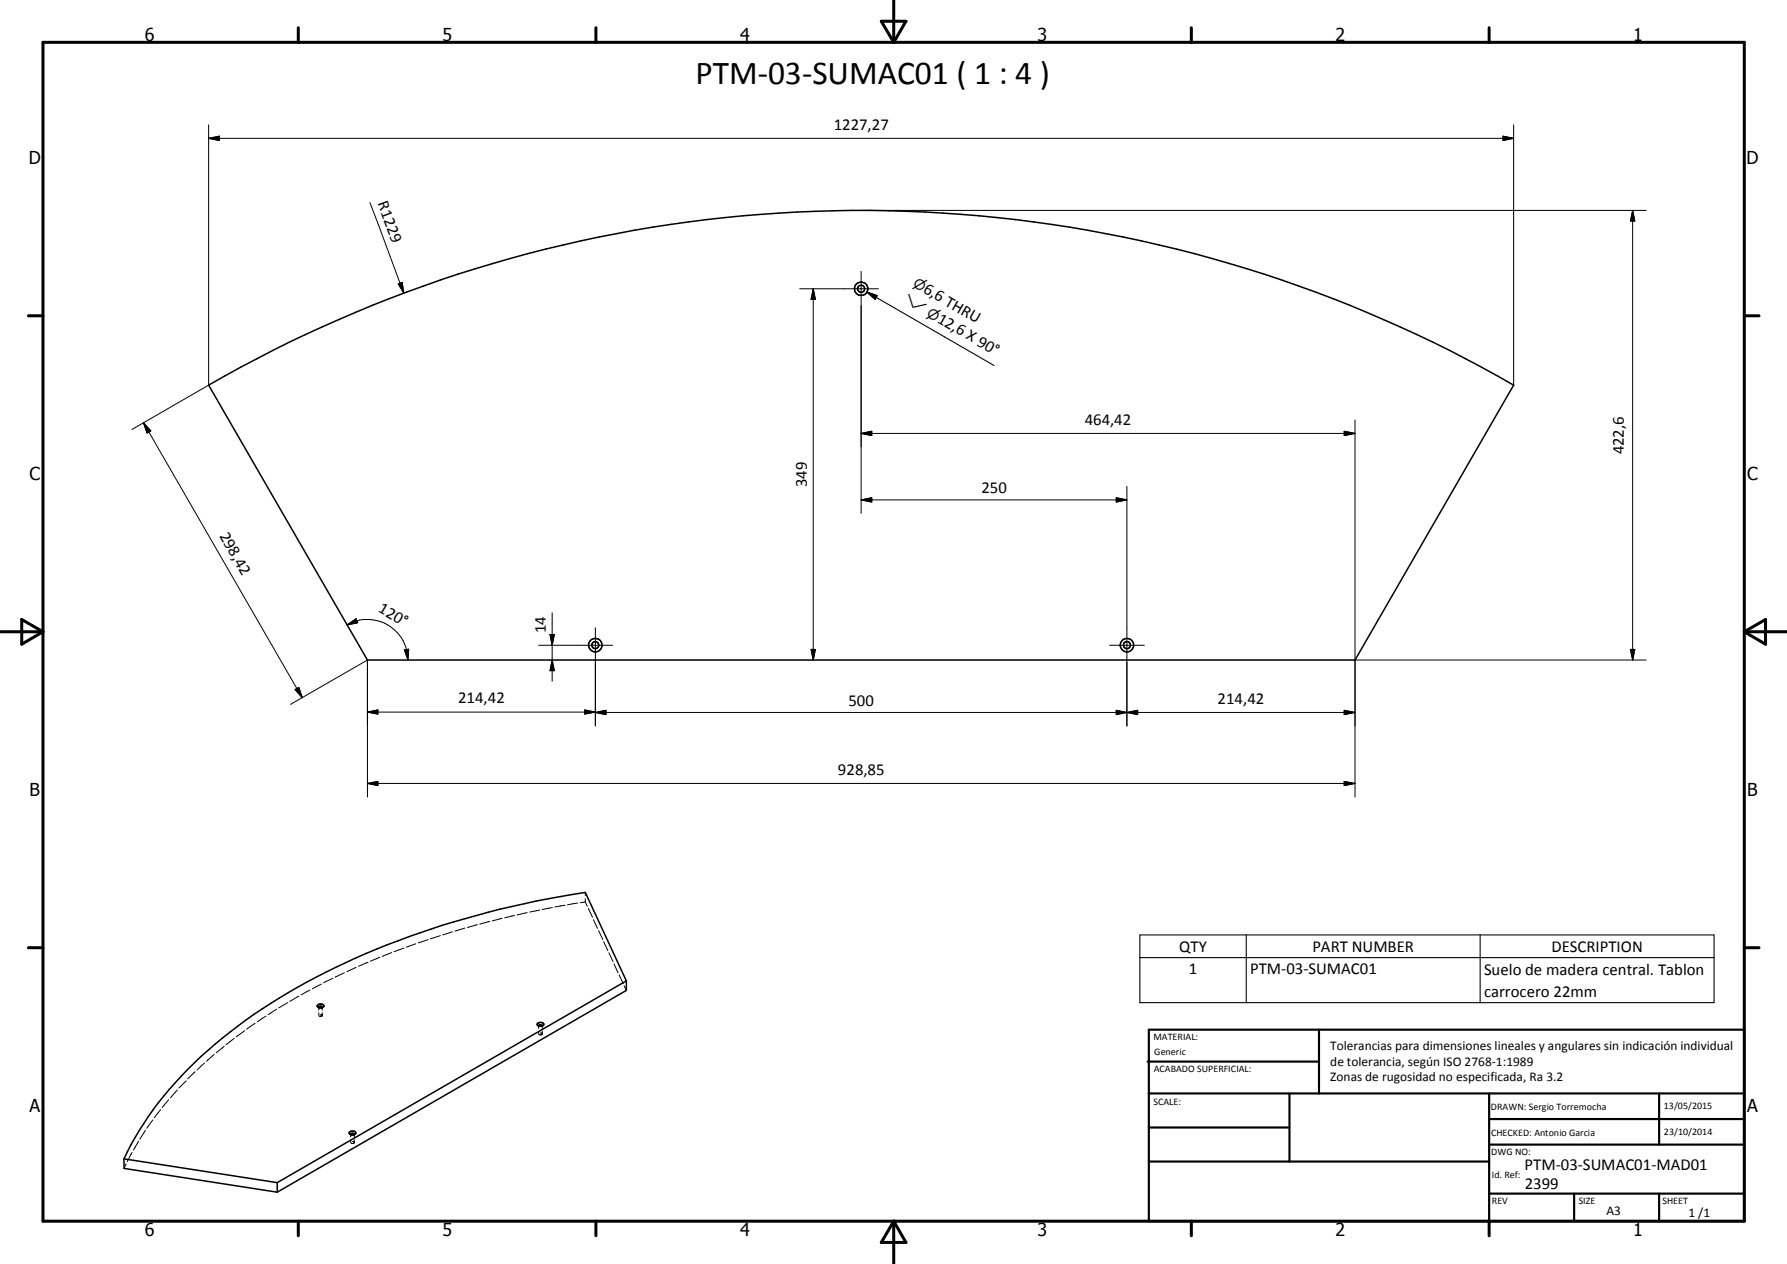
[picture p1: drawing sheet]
<svg xmlns="http://www.w3.org/2000/svg" width="420mm" height="297mm" viewBox="0 0 420 297" stroke-linecap="round" stroke-linejoin="round" font-family="sans-serif">
<g fill="none" stroke="#000" stroke-width=".35">
<path d="M49.1 90.5a307.2 307.2 0 0 1 306.8 0l-37.3 64.6h-232.2zM74.7 236.2a.91 .91 0 0 1 1.4 .2 .82 .82 0 0 1-.8 .5 .82 .82 0 0 1-.7-.6zM75 236.8l.2-.3h.4l.2 .3M147.3 230.5l-9.7-20.8a212.4 212.4 0 0 0-54 15.4 131.8 131.8 0 0 0-39.5 26.2 75 75 0 0 0-14.9 21M147.3 230.5v2.2l-82.1 47.5M147.3 230.5l-82.1 47.4M126.4 240.5a.87 .87 0 0 1 1.4 .3 .85 .85 0 0 1-.8 .4 .85 .85 0 0 1-.7-.6zM126.7 241.1l-.1-.1a.42 .42 0 0 1 .5-.2 .42 .42 0 0 1 .4 .3M29.2 272.3v2.3l36 5.6M29.2 272.3l36 5.6M65.2 277.9v2.3M82.1 266.1a.88 .88 0 0 1 1.5 .2 .85 .85 0 0 1-.8 .4 .85 .85 0 0 1-.7-.6z"/>
<path d="M82.5 266.6a.43 .43 0 0 1 .4-.3 .43 .43 0 0 1 .4 .3"/>
<circle cx="202.5" cy="67.9" r=".84"/>
<circle cx="202.5" cy="67.9" r="1.58"/>
<circle cx="140" cy="151.6" r=".82"/>
<circle cx="140" cy="151.6" r="1.57"/>
<circle cx="265" cy="151.6" r=".83"/>
<circle cx="265" cy="151.6" r="1.57"/>
</g>
<g fill="none" stroke="#000" stroke-width=".24">
<path d="M49.1 32.5l2.5-.5v1zM49.1 29.3v61.2l-18.1 10.4M49.1 32.5h306.8M353.4 32l2.5 .5-2.5 .5zM355.9 29.3v61.2M87 47.6l7.9 21.3M202.5 49.4h184.5M383.9 49.4l.5 2.5h-1zM383.9 49.4v105.7M93.6 66.7l1-.3 .3 2.5zM188 67.9h18.5M191.2 67.9l.5 2.5h-1z"/>
<path d="M191.2 67.9v87.2M202.5 63.8v56.8M33.7 99.4l1.8 1.9-.9 .5zM33.7 99.4l37.4 64.6M318.6 98.7v88.6M202.5 117.5l2.5-.5v1zM202.5 101.9l2.5-.6v1.1zM202.5 117.5h62.5M202.5 101.9h116.1M262.5 117l2.5 .5-2.5 .5zM265 114.3v56.3M316 101.3l2.6 .6-2.6 .5z"/>
<path d="M81.6 146.9l2.1-1.5 .4 .9zM81.6 146.9a9.5 9.5 0 0 1 13.5 4.3l.5 1.5 .3 2.4M95.1 152.7l1-.1-.2 2.5zM126.6 151.6h17.4M129.3 149.1h1l-.5 2.5zM129.8 155.1l.5 2.5h-1zM129.8 144v16.1M140 147.5v23.1M190.7 152.6h1l-.5 2.5zM260.9 151.6h8.2M318.6 155.1h68.4M383.4 152.6h1l-.5 2.5z"/>
<path d="M68.3 165.5l18.1-10.4v32.2M69.4 162.1l.9-.6 .8 2.5zM86.4 167.3l2.4-.5v1zM86.4 167.3h53.6M137.5 166.8l2.5 .5-2.5 .5zM140 167.4l2.5-.5v1zM140 167.4h178.6M262.5 166.9l2.5 .5-2.5 .5zM265 167.4l2.5-.5v1zM316 166.9l2.6 .5-2.6 .5zM86.4 184.1l2.4-.5v1zM86.4 184.1h232.2"/>
<path d="M316 183.6l2.6 .5-2.6 .5zM103.5 219.9l-2.3 .7M106.4 219l-2.3 .7M109.3 218.1l-2.3 .7M112.2 217.3l-2.3 .7M115.1 216.5l-2.3 .7M118.1 215.8l-2.4 .6M121 215.1l-2.4 .6M123.9 214.5l-2.3 .5M126.9 213.9l-2.4 .4M129.9 213.3l-2.4 .4M132.9 212.7l-2.4 .4"/>
<path d="M135.8 212.2l-2.4 .4M137.6 209.7v.7M137.6 211.2v.8M137.6 212l-1.2 .1M137.6 212l.5 1M138.3 213.5l1 2.1M139.5 216.1l1 2.1M140.7 218.7l1 2.1M62.5 238.8l-2 1.4M65.1 237.2l-2.1 1.3M67.6 235.6l-2 1.3M70.3 234.1l-2.2 1.2"/>
<path d="M72.9 232.7l-2.1 1.1M74.8 236.7l.1 .1M75 236.7v.7M75 238v.6M75 236.8l.1 .1M75 236.8l.2 .1M75.4 238.4h.1M75.4 238.4l.4 .1M75.6 231.3l-2.2 1.1M75.8 236.8l-.3 .1M75.8 238v.8l-.4 .1-.4-.1M75.8 236.7v.7"/>
<path d="M75.8 236.8l-.2 .1M75.9 236.7l-.1 .1M78.3 229.9l-2.2 1.1M81 228.6l-2.2 1M83.7 227.3l-2.1 1M86.5 226.1l-2.2 1M89.3 225l-2.2 .9M92.1 223.9l-2.2 .8M94.9 222.8l-2.2 .8M97.8 221.8l-2.3 .8M100.7 220.8l-2.3 .8M141.9 221.3l1 2.1"/>
<path d="M143.2 223.9l.9 2.1M144.3 226.5l1 2.1M145.6 229.1l.9 2.1M146.8 231.7l.5 1M39.7 258.4l-1.6 1.9M41.7 256.2l-1.6 1.8M43.8 254l-1.7 1.7M45.9 251.8l-1.8 1.7M48.1 249.8l-1.8 1.7M50.4 247.8l-1.9 1.6M52.7 245.9l-1.9 1.5M55.1 244l-1.9 1.5"/>
<path d="M57.5 242.2l-1.9 1.4M60 240.5l-2 1.4M126.5 241l.1 .1M126.6 241v.7M126.6 242.3v.7M126.7 241.1l.1 .1M126.7 241.2h.1M126.8 241.2l.1 .1M127.1 242.7l.4 .3M127.5 241.1l-.3 .2M127.5 241.2h-.1M127.5 243l-.3 .2-.5-.1"/>
<path d="M127.5 241v.7M127.5 242.3v.7M127.6 241l-.1 .1M29.7 273.5l-.5 1.1M31.1 270.8l-1.2 2.1M32.6 268.2l-1.2 2.1M34.2 265.6l-1.3 2.1M35.9 263.2l-1.4 1.9M37.7 260.8l-1.4 1.9M82.3 266.6h.1M82.5 266.6v.6M82.5 267.8v.7"/>
<path d="M82.5 266.6l.1 .1M82.5 266.7h.1M82.6 266.7h.2M82.9 268.3l.4 .2M83.2 266.7h-.2M83.3 266.6l-.1 .1M83.3 266.7h-.1M83.3 268.5l-.3 .2-.5-.1M83.3 266.6v.6M83.3 267.8v.7M83.5 266.6h-.2"/>
</g>
<g fill="none" stroke="#000" stroke-width=".71">
<path d="M10.1 9.9h400v277.1h-400zM70.1 6.5v3.4M140.1 6.5v3.4M207.2 5h5.8l-2.9 4.9zM210.1 0v9.9M280.1 6.5v3.4M350.1 6.5v3.4M6.7 74.2h3.4M410.1 74.2h3.5M.1 148.5h10M5.1 145.6l5 2.9-5 2.9zM410.1 148.5h10"/>
<path d="M410.1 148.5l5-2.9v5.8zM6.7 222.7h3.4M410.1 222.7h3.5M70.1 287v3.4M140.1 287v3.4M210.1 287v10M210.1 287l2.9 5h-5.8zM280.1 287v3.4M350.1 287v3.4"/>
</g>
<g fill="none" stroke="#000" stroke-width=".51">
<path d="M269.8 249.5h40.3M270.1 242h140v45h-140zM270.1 257h140M303.2 257v16M310.1 242v15M350.1 257v30M390.1 257v12M270.1 265h33.1M270.1 273h80M350.1 269h60M350.1 263h60M350.1 280.5h60"/>
<path d="M370.1 280.5v6.5M390.1 280.5v6.5"/>
</g>
<path d="M203.8 68.6l2.4 .9-.4 .9zM203.8 68.6l29.9 17.3M268 219.7h135v15.9h-135zM293 219.7v15.9M348 219.7v15.9M268 225h135" fill="none" stroke="#000" stroke-width=".25"/>
<g fill="#000">
<path d="M49.1 32.5l2.5-.5v1zM353.4 32l2.5 .5-2.5 .5zM383.9 49.4l.5 2.5h-1zM93.6 66.7l1-.3 .3 2.5zM191.2 67.9l.5 2.5h-1zM203.8 68.6l2.4 .9-.4 .9zM33.7 99.4l1.8 1.9-.9 .5zM202.5 117.5l2.5-.5v1zM202.5 101.9l2.5-.6v1.1zM262.5 117l2.5 .5-2.5 .5zM316 101.3l2.6 .6-2.6 .5zM81.6 146.9l2.1-1.5 .4 .9z"/>
<path d="M95.1 152.7l1-.1-.2 2.5zM129.3 149.1h1l-.5 2.5zM129.8 155.1l.5 2.5h-1zM190.7 152.6h1l-.5 2.5zM383.4 152.6h1l-.5 2.5zM69.4 162.1l.9-.6 .8 2.5zM86.4 167.3l2.4-.5v1zM137.5 166.8l2.5 .5-2.5 .5zM140 167.4l2.5-.5v1zM262.5 166.9l2.5 .5-2.5 .5zM265 167.4l2.5-.5v1zM316 166.9l2.6 .5-2.6 .5z"/>
<path d="M86.4 184.1l2.4-.5v1zM316 183.6l2.6 .5-2.6 .5z"/>
</g>
<text font-size="7.9" x="163.5" y="19.9">PTM-03-SUMAC01 ( 1 : 4 )</text>
<g font-size="4.2">
<text x="34" y="9.6">6</text>
<text x="104" y="9.6">5</text>
<text x="174" y="9.6">4</text>
<text x="244" y="9.6">3</text>
<text x="314" y="9.6">2</text>
<text x="384" y="9.6">1</text>
<text x="6.8" y="38.7">D</text>
<text x="410.6" y="38.7">D</text>
<text x="7" y="112.9">C</text>
<text x="410.8" y="112.9">C</text>
<text x="7" y="187.1">B</text>
<text x="410.8" y="187.1">B</text>
<text x="7" y="261.4">A</text>
<text x="410.8" y="261.4">A</text>
<text x="34" y="290.4">6</text>
<text x="104" y="290.4">5</text>
<text x="174" y="290.4">4</text>
<text x="244" y="290.4">3</text>
<text x="314" y="290.4">2</text>
<text x="384" y="290.4">1</text>
</g>
<g font-size="3.9">
<text x="196" y="30.4">1227,27</text>
<text x="88.8" y="47.8" transform="rotate(70 88.8 47.8)">R1229</text>
<text x="216.9" y="68.7" transform="rotate(30 216.9 68.7)">6,6 THRU</text>
<text x="220.2" y="75.6" transform="rotate(30 220.2 75.6)">12,6 X 90°</text>
<text x="255" y="99.8">464,42</text>
<text x="381.8" y="106.8" transform="rotate(-90 381.8 106.8)">422,6</text>
<text x="189.7" y="114.5" transform="rotate(-90 189.7 114.5)">349</text>
<text x="230.7" y="115.9">250</text>
<text x="51.5" y="125.9" transform="rotate(60 51.5 125.9)">298,42</text>
<text x="88.8" y="143.7" transform="rotate(30 88.8 143.7)">120°</text>
<text x="128.3" y="148.8" transform="rotate(-90 128.3 148.8)">14</text>
<text x="107.7" y="165.3">214,42</text>
<text x="199.5" y="165.9">500</text>
<text x="286.3" y="165.4">214,42</text>
<text x="197" y="182">928,85</text>
<text x="277.3" y="223.6">QTY</text>
<text x="308.6" y="223.6">PART NUMBER</text>
<text x="364.8" y="223.6">DESCRIPTION</text>
<text x="279.5" y="229">1</text>
<text x="293.9" y="229">PTM-03-SUMAC01</text>
<text x="348.9" y="229">Suelo de madera central. Tablon</text>
<text x="348.9" y="234.4">carrocero 22mm</text>
<text x="358.5" y="275">PTM-03-SUMAC01-MAD01</text>
<text x="358.5" y="279.4">2399</text>
</g>
<g font-size="3.3">
<text x="212.2" y="71" transform="rotate(30 212.2 71)">w</text>
<text x="214.4" y="67.3" transform="rotate(30 214.4 67.3)">n</text>
<text x="217.7" y="74.2" transform="rotate(30 217.7 74.2)">n</text>
</g>
<g font-size="3.1">
<text x="312.7" y="246.8">Tolerancias para dimensiones lineales y angulares sin indicación individual</text>
<text x="312.7" y="250.4">de tolerancia, según ISO 2768-1:1989</text>
<text x="312.7" y="254">Zonas de rugosidad no especificada, Ra 3.2</text>
<text x="377.7" y="285.6">A3</text>
<text x="397" y="285.9">1 /1</text>
</g>
<g font-size="2.4">
<text x="271.2" y="244.4">MATERIAL:</text>
<text x="271.3" y="252">ACABADO SUPERFICIAL:</text>
<text x="271.4" y="247.9">Generic</text>
<text x="271.2" y="259.7">SCALE:</text>
<text x="350.6" y="260.8">DRAWN: Sergio Torremocha</text>
<text x="391.2" y="260.6">13/05/2015</text>
<text x="350.6" y="267">CHECKED: Antonio Garcia</text>
<text x="391.2" y="266.7">23/10/2014</text>
<text x="350.6" y="271.4">DWG NO:</text>
<text x="350.8" y="276.9">Id. Ref:</text>
<text x="350.8" y="282.8">REV</text>
<text x="371.2" y="282.9">SIZE</text>
<text x="390.9" y="282.9">SHEET</text>
</g>
</svg>
